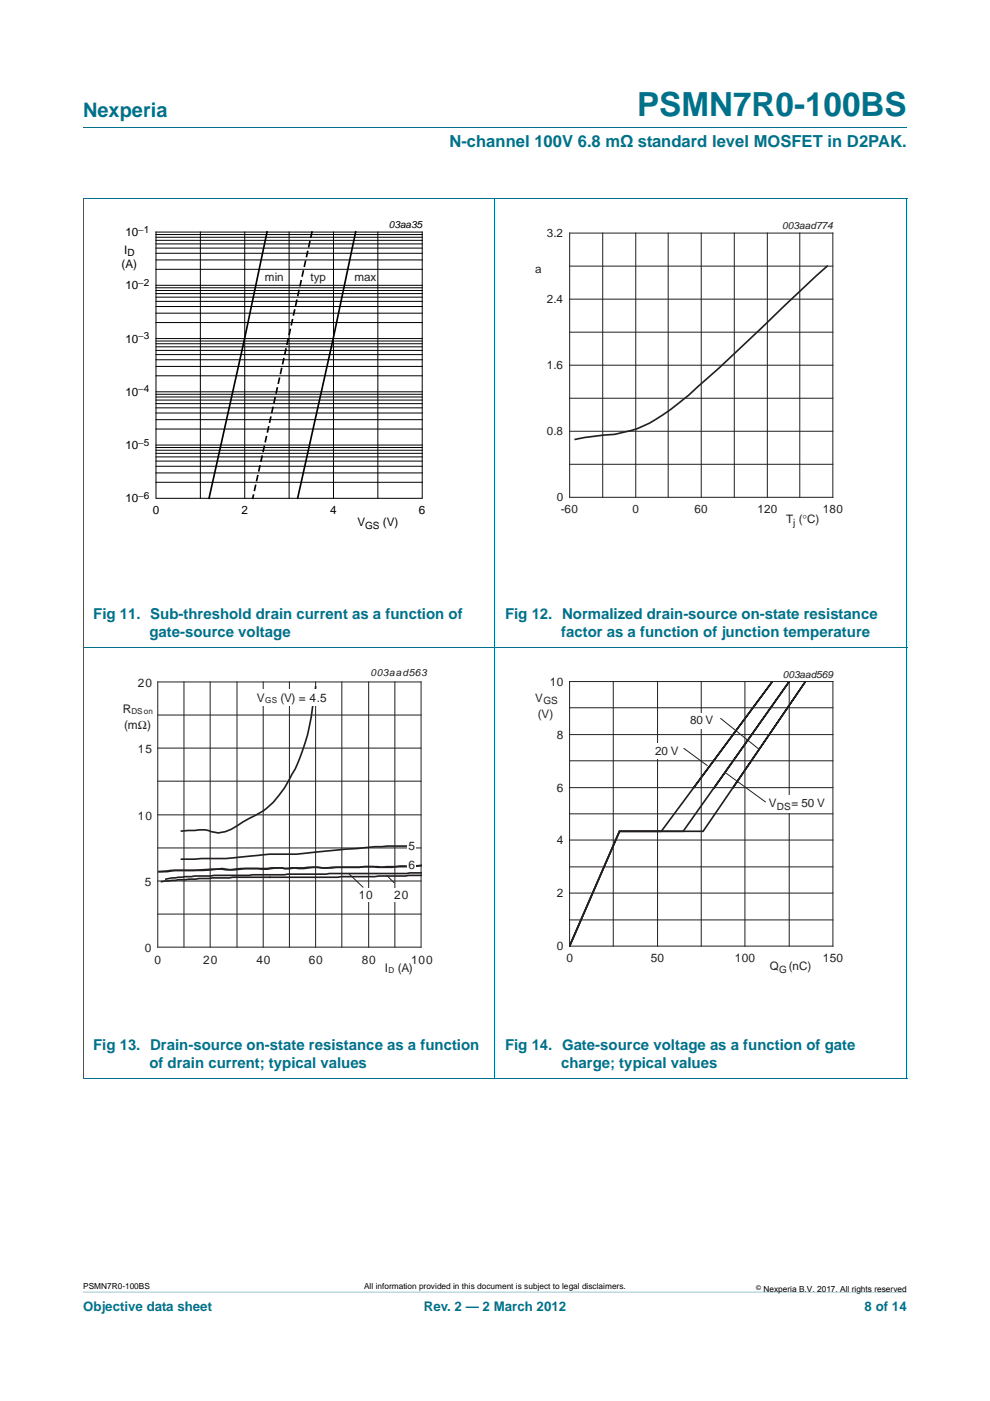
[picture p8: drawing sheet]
<svg xmlns="http://www.w3.org/2000/svg" width="210mm" height="297mm" viewBox="0 0 210 297" stroke-linecap="round" stroke-linejoin="round" font-family="sans-serif">
<path d="M17.6 273.9l174.7 .1z" fill="#00718a"/>
<path d="M17.6 27h174.7M17.6 42.1h174.7M17.6 42.2v186.3M104.9 42.1v186.5M192.3 42.2v186.3M17.6 137.2h174.7M17.6 228.6h174.7" fill="none" stroke="#00718a" stroke-width=".21"/>
<path d="M20.4 46.4h81.8v66.3h-81.8z" fill="none" stroke="#fff" stroke-width=".21"/>
<g fill="none" stroke="#000" stroke-width=".21">
<path d="M33.1 49.2h56.4v56.5h-56.4zM33.1 57.1h56.4M33.1 55.1h56.4M33.1 53.7h56.4M33.1 52.6h56.4M33.1 51.7h56.4M33.1 51h56.4M33.1 50.3h56.4M33.1 49.7h56.4M42.5 49.2v56.5M51.9 49.2v56.5M61.3 49.2v56.5"/>
<path d="M70.7 49.2v56.5M80.1 49.2v56.5M33.1 79.7h56.4M33.1 77.7h56.4M33.1 76.3h56.4M33.1 75.2h56.4M33.1 74.3h56.4M33.1 73.5h56.4M33.1 72.9h56.4M33.1 72.3h56.4M33.1 71.8h56.4M33.1 68.4h56.4"/>
<path d="M33.1 66.4h56.4M33.1 65h56.4M33.1 63.9h56.4M33.1 63h56.4M33.1 62.2h56.4M33.1 61.6h56.4M33.1 61h56.4M33.1 60.5h56.4M33.1 98.9h56.4M33.1 97.8h56.4M33.1 96.9h56.4M33.1 96.1h56.4"/>
<path d="M33.1 95.5h56.4M33.1 94.9h56.4M33.1 94.4h56.4M33.1 91h56.4M33.1 89h56.4M33.1 87.6h56.4M33.1 86.5h56.4M33.1 85.6h56.4M33.1 84.8h56.4M33.1 84.2h56.4M33.1 83.6h56.4M33.1 83.1h56.4"/>
<path d="M33.1 102.3h56.4M33.1 100.3h56.4"/>
</g>
<path d="M56.6 49.2l-4.7 22.6-7.6 33.9M75.4 49.2l-4.8 22.6-7.5 33.9" fill="none" stroke="#000" stroke-width=".35"/>
<path d="M66.1 49.2l-12.5 56.5" fill="none" stroke="#000" stroke-width=".35" stroke-dasharray="1.1"/>
<g fill="#fff">
<path d="M55.8 57.4h4.6v2.6h-4.6z"/>
<path d="M65.4 57.4h4.6v2.6h-4.6z"/>
<path d="M74.7 57.4h4.6v2.6h-4.6z"/>
</g>
<g fill="none" stroke="#231f20" stroke-width=".21">
<path d="M120.8 56.4h55.8M120.8 49.4h55.8v56h-55.8zM127.8 49.4v56M134.8 49.4v56M141.7 49.4v56M148.7 49.4v56M155.7 49.4v56M162.7 49.4v56M169.6 49.4v56M120.8 70.4h55.8M120.8 77.4h55.8M120.8 63.4h55.8"/>
<path d="M120.8 98.4h55.8M120.8 84.4h55.8M120.8 91.4h55.8M33.4 151.6h55.9M33.4 144.6h55.9v56.2h-55.9zM33.4 158.6h55.9M39 144.6v56.2M44.6 144.6v56.2M50.3 144.6v56.2M55.8 144.6v56.2M61.4 144.6v56.2M66.9 144.6v56.2"/>
<path d="M72.5 144.6v56.2M78.2 144.6v56.2M83.7 144.6v56.2M33.4 179.8h55.9M33.4 165.6h55.9M33.4 172.8h55.9M33.4 193.8h55.9M33.4 186.8h55.9M73.9 185.2l3.1 2.9M82 185.6l1.6 1.6"/>
</g>
<path d="M175.4 56.4l-13.8 13a350.2 350.2 0 0 1-17.5 16 30.8 30.8 0 0 1-10.4 5.9l-3.4 .8-6.3 .7-2 .4M66.9 145.6l-.6 4.4a38.3 38.3 0 0 1-7.2 18.7 14.1 14.1 0 0 1-6.3 4.9l-1.2 .6a10.3 10.3 0 0 1-5.3 2.4l-1.5-.3a5.2 5.2 0 0 0-3.5-.2l-2.8 .1M86.2 179.4l-6.7 .1-14.2 1.3a39.2 39.2 0 0 1-8.2 .3l-1.3 .1a100.3 100.3 0 0 1-11.8 .8l-5.5 .2M33.7 184.8l2.5-.3h4.8a38.7 38.7 0 0 1 7.8-.1 24.9 24.9 0 0 1 5.8-.3l2.9-.1 4.1 .1 3.7-.2 4.1 .1 7.8-.3 3.7 .2 8.6-.4a12.5 12.5 0 0 1-4.6 .1l-1.8 .3-5.9-.2-8.8 .3a10 10 0 0 0-4 .1l-2-.1-2.1 .1a8.9 8.9 0 0 0-3.7 .2l-4.6-.2a11.3 11.3 0 0 1-4.9 0 52.2 52.2 0 0 1-10.1 .4l-1.6 .3zM89.5 185.1l-44.1 .5-6.1 .3-4.1 .5M89.5 185.6l-9.2 .1-.8 .2h-7.2l-.7 .1h-22.3l-11.5 .5-3.6 .4" fill="none" stroke="#231f20" stroke-width=".35"/>
<path d="M107.7 46.4h81.8v66.3h-81.8z" fill="none" stroke="#fff" stroke-width=".21"/>
<g fill="#fff">
<path d="M54.3 146.1h14.9v3.5h-14.9z"/>
<path d="M83.4 188.2h3.3v2.9h-3.3z"/>
<path d="M75.8 188.2h3.4v2.9h-3.4z"/>
<path d="M86.4 181.9h1.9v2.9h-1.9z"/>
<path d="M86.4 177.8h1.9v2.9h-1.9z"/>
</g>
<path d="M20.4 141.7h81.8v66.4h-81.8z" fill="none" stroke="#fff" stroke-width=".21"/>
<g fill="none" stroke="#231f20" stroke-width=".21">
<path d="M120.8 150.1h55.8M120.8 144.5h55.8v56.1h-55.8zM120.8 155.7h55.8M130 144.5v56.1M139.4 144.5v56.1M145 158.7l5 3.6M148.7 144.5v56.1M152.8 152.3l8.1 6.5M157.9 144.5v56.1M167.3 144.5v56.1M120.8 172.5h55.8M120.8 161.3h55.8"/>
<path d="M120.8 178.1h55.8M120.8 167h55.8M153.8 163.8l8.5 6.2M120.8 195h55.8M120.8 183.8h55.8M120.8 189.4h55.8"/>
</g>
<path d="M147.1 167l16.7-22.5-23.6 31.8h-8.9l-10.5 24.3M151.5 167l15.8-22.5-22.5 31.8h-13.5l-10.5 24.3M155.4 167l15.4-22.5-21.7 31.8h-17.8l-10.5 24.3" fill="none" stroke="#231f20" stroke-width=".35"/>
<g fill="#fff">
<path d="M164.3 168.5h11v3.8h-11z"/>
<path d="M138.8 157.7h4.8v3.2h-4.8z"/>
<path d="M146.2 151.2h4.8v3.2h-4.8z"/>
</g>
<path d="M107.7 141.5h81.9v66.4h-81.9z" fill="none" stroke="#fff" stroke-width=".21"/>
<text font-size="7" fill="#00718a" x="135.1" y="24.6">PSMN7R0-100BS</text>
<text font-size="4.2" fill="#00718a" x="17.6" y="24.9">Nexperia</text>
<text font-size="3.5" fill="#00718a" x="95.3" y="31.1">N-channel 100V 6.8 mΩ standard level MOSFET in D2PAK.</text>
<g font-size="3.2" fill="#00718a">
<text x="19.7" y="131.2">Fig 11. Sub-threshold drain current as a function of</text>
<text x="107.1" y="131.2">Fig 12. Normalized drain-source on-state resistance</text>
<text x="31.7" y="135.1">gate-source voltage</text>
<text x="119" y="135.1">factor as a function of junction temperature</text>
<text x="19.7" y="222.5">Fig 13. Drain-source on-state resistance as a function</text>
<text x="31.7" y="226.4">of drain current; typical values</text>
<text x="107.1" y="222.5">Fig 14. Gate-source voltage as a function of gate</text>
<text x="119" y="226.4">charge; typical values</text>
</g>
<g font-size="2.8" fill="#00718a">
<text x="17.6" y="277.9">Objective data sheet</text>
<text x="89.8" y="277.9">Rev. 2 — 2 March 2012</text>
<text x="183.3" y="277.9">8 of 14</text>
</g>
<g font-size="2.5">
<text x="26.3" y="53.8">I</text>
<text x="26.6" y="50.1">10</text>
<text x="25.8" y="56.8">(A)</text>
<text x="26.6" y="61.3">10</text>
<text x="26.6" y="72.6">10</text>
<text x="26.6" y="83.9">10</text>
<text x="26.6" y="95.2">10</text>
<text x="26.6" y="106.5">10</text>
<text x="32.4" y="109">0</text>
<text x="51.2" y="109">2</text>
<text x="70" y="109">4</text>
<text x="75.8" y="111.6">V</text>
<text x="81.2" y="111.6">(V)</text>
<text x="88.8" y="109">6</text>
</g>
<g font-size="2.5" fill="#231f20">
<text x="115.9" y="50.3">3.2</text>
<text x="56.2" y="59.6">min</text>
<text x="65.8" y="59.6">typ</text>
<text x="75.1" y="59.6">max</text>
<text x="113.5" y="57.8">a</text>
<text x="115.9" y="64.3">2.4</text>
<text x="115.9" y="78.3">1.6</text>
<text x="115.9" y="92.3">0.8</text>
<text x="118" y="106.3">0</text>
<text x="118.9" y="108.8">-60</text>
<text x="134.1" y="108.8">0</text>
<text x="147.2" y="108.8">60</text>
<text x="160.6" y="108.8">120</text>
<text x="166.7" y="111">T (°C)</text>
<text x="174.5" y="108.8">180</text>
<text x="29.3" y="145.7">20</text>
<text x="54.5" y="148.8">V</text>
<text x="59.4" y="148.8">(V) = 4.5</text>
<text x="113.5" y="148.8">V</text>
<text x="116.6" y="145.4">10</text>
<text x="26" y="151.1">R</text>
<text x="26.3" y="154.5">(mΩ)</text>
<text x="114" y="152.3">(V)</text>
<text x="146.3" y="153.6">80 V</text>
<text x="29.3" y="159.7">15</text>
<text x="118" y="156.6">8</text>
<text x="138.9" y="160.1">20 V</text>
<text x="118" y="167.9">6</text>
<text x="29.3" y="173.8">10</text>
<text x="163" y="171.2">V</text>
<text x="167.8" y="171.2">= 50 V</text>
<text x="118" y="179">4</text>
<text x="86.6" y="184.3">6</text>
<text x="86.6" y="180.2">5</text>
<text x="30.7" y="187.9">5</text>
<text x="76" y="190.6">10</text>
<text x="83.6" y="190.6">20</text>
<text x="118" y="190.2">2</text>
<text x="30.7" y="201.9">0</text>
<text x="118" y="201.5">0</text>
<text x="120.1" y="204">0</text>
<text x="138" y="204">50</text>
<text x="155.8" y="204">100</text>
<text x="174.5" y="204">150</text>
<text x="32.8" y="204.4">0</text>
<text x="43.1" y="204.4">20</text>
<text x="54.4" y="204.4">40</text>
<text x="65.5" y="204.4">60</text>
<text x="76.7" y="204.4">80</text>
<text x="81.6" y="206">I</text>
<text x="84.3" y="206">(A)</text>
<text x="87.2" y="204.4">100</text>
<text x="163.2" y="205.8">Q</text>
<text x="167.2" y="205.8">(nC)</text>
</g>
<g font-size="2.1">
<text x="29.3" y="49.3">−1</text>
<text x="82.5" y="48.4">03aa35</text>
<text x="27" y="54.3">D</text>
<text x="29.3" y="60.6">−2</text>
<text x="29.3" y="71.9">−3</text>
<text x="29.3" y="83.2">−4</text>
<text x="29.3" y="94.5">−5</text>
<text x="29.3" y="105.8">−6</text>
<text x="77.4" y="112.1">GS</text>
</g>
<g font-size="2.1" fill="#231f20">
<text x="165.9" y="48.6">003aad774</text>
<text x="168.2" y="111.5">j</text>
<text x="78.6" y="143.4">003aad563</text>
<text x="166" y="143.8">003aad569</text>
<text x="115.2" y="149.3">GS</text>
<text x="164.7" y="171.6">DS</text>
<text x="165.2" y="206.2">G</text>
</g>
<g font-size="1.8">
<text x="17.6" y="273.3">PSMN7R0-100BS</text>
<text x="77.2" y="273.3">All information provided in this document is subject to legal disclaimers.</text>
<text x="161.9" y="273.9">Nexperia B.V. 2017. All rights reserved</text>
</g>
<g font-size="1.7" fill="#231f20">
<text x="56.2" y="149.1">GS</text>
<text x="27.9" y="151.3">DSon</text>
<text x="82.4" y="206.3">D</text>
</g>
<text font-size="1.4" x="160.4" y="273.4">©</text>
</svg>
